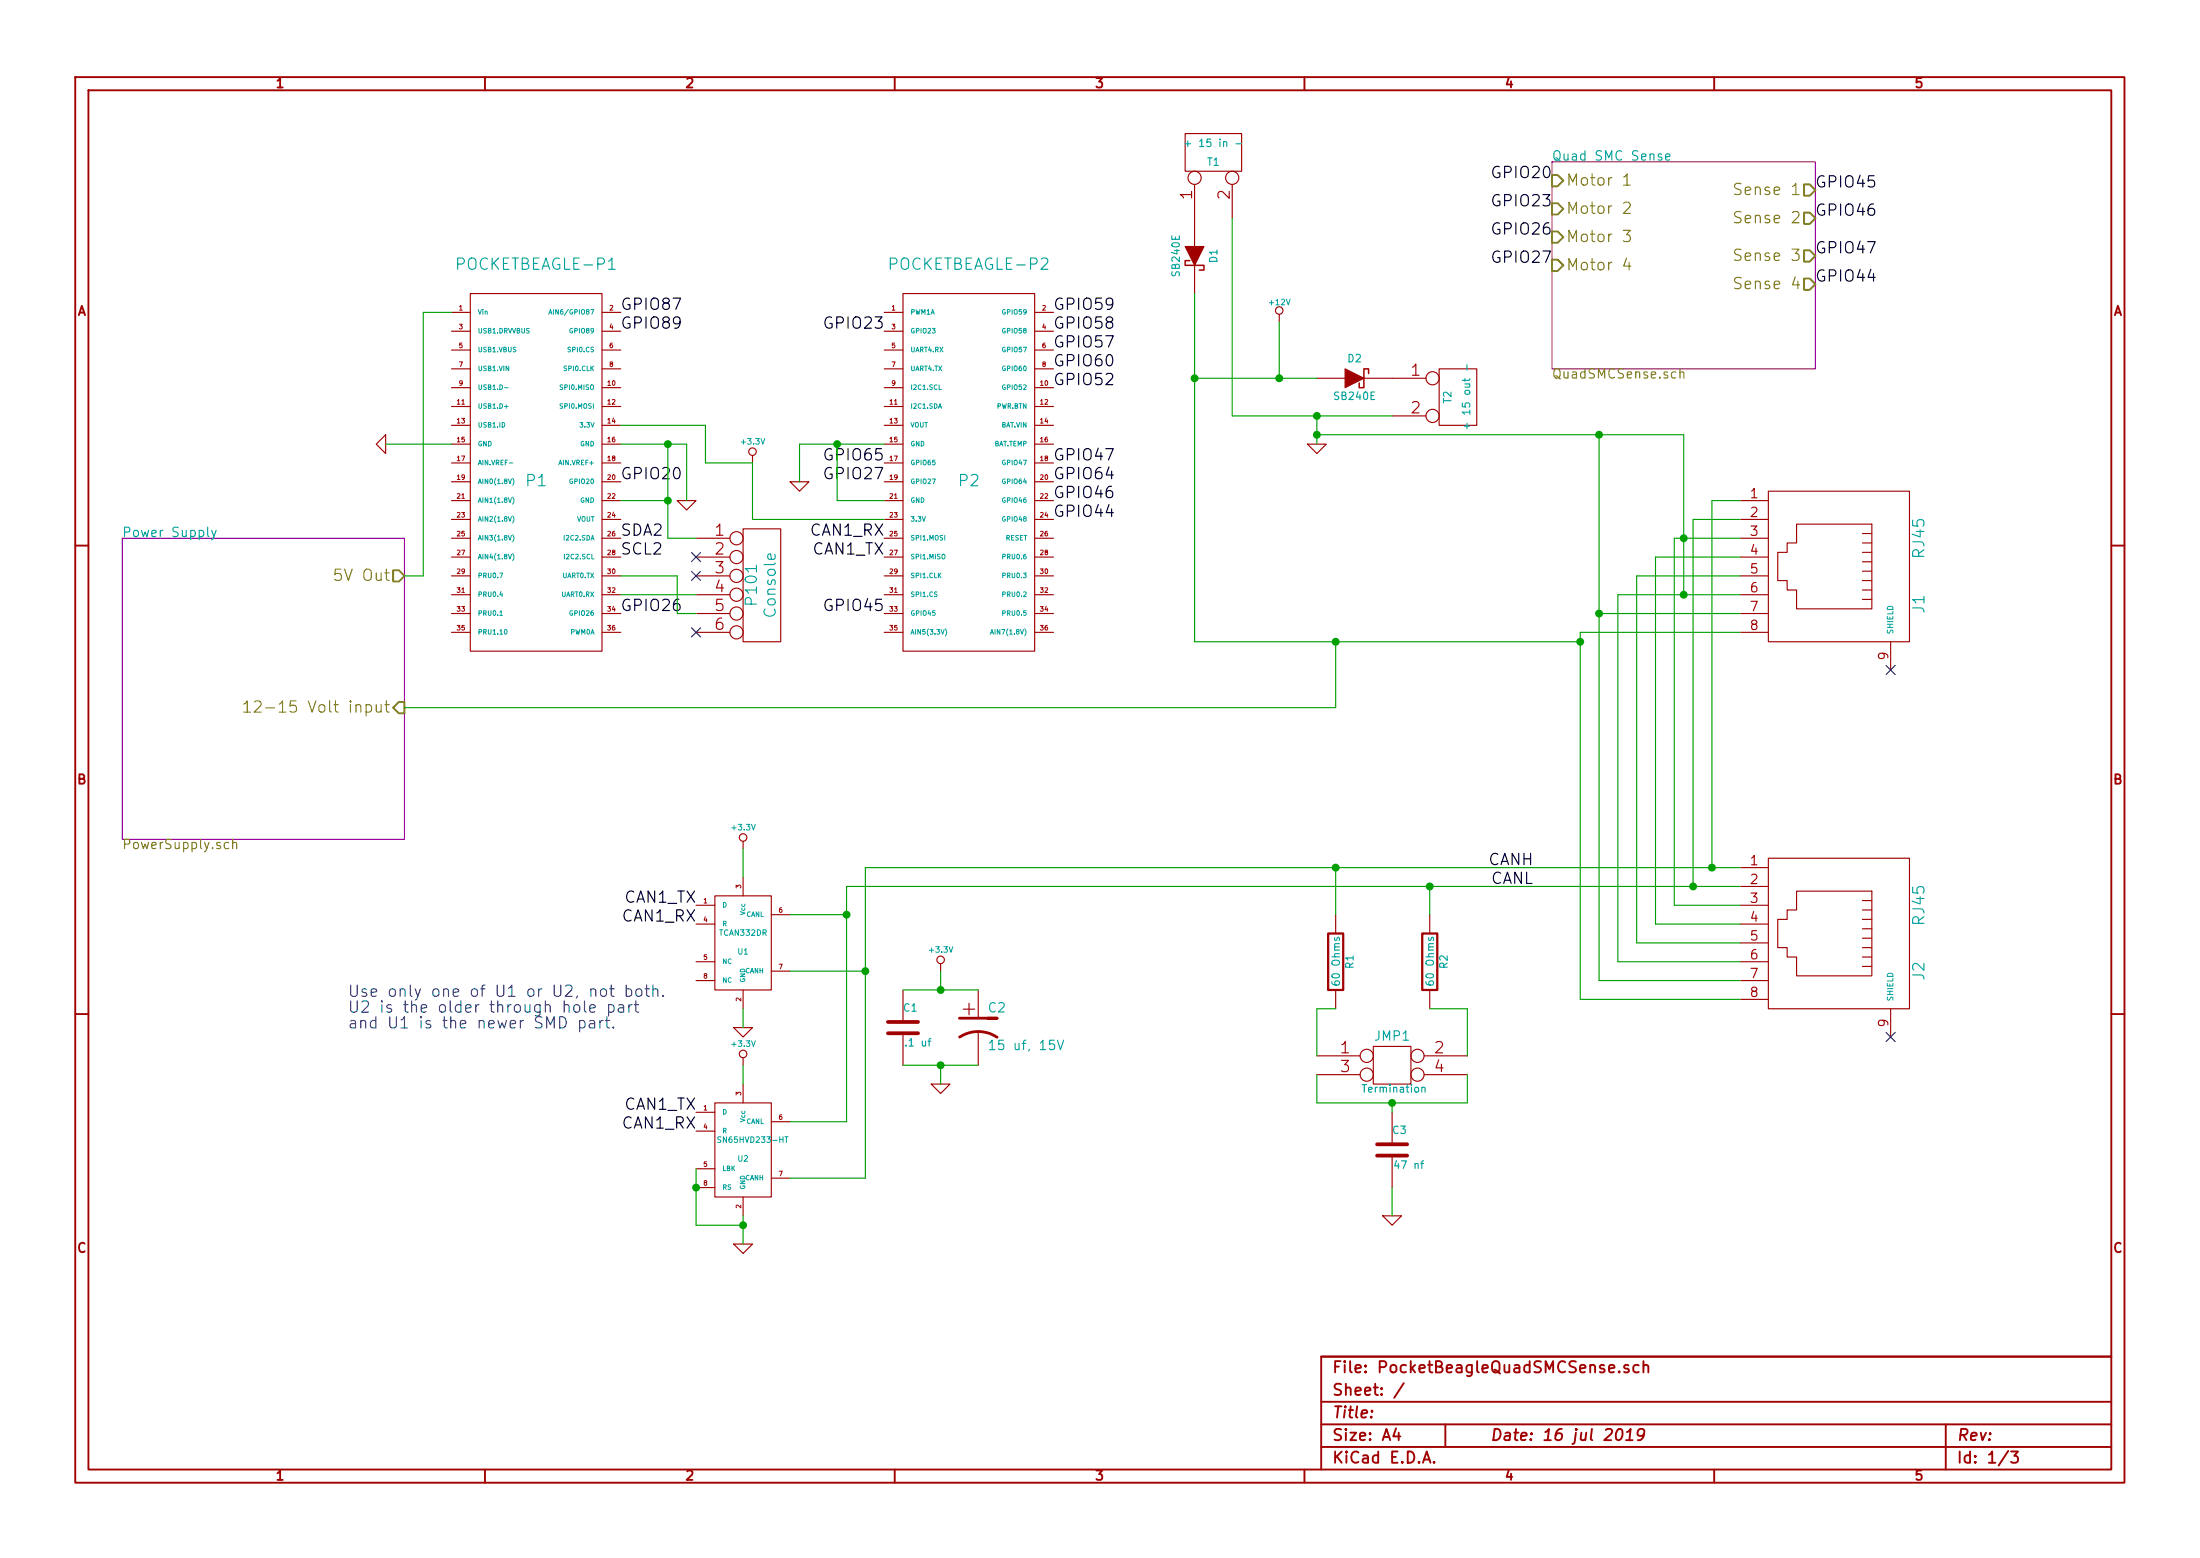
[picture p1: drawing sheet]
EESchema Schematic File Version 2
LIBS:power
LIBS:device
LIBS:transistors
LIBS:conn
LIBS:linear
LIBS:regul
LIBS:74xx
LIBS:cmos4000
LIBS:adc-dac
LIBS:memory
LIBS:xilinx
LIBS:special
LIBS:microcontrollers
LIBS:dsp
LIBS:microchip
LIBS:analog_switches
LIBS:motorola
LIBS:texas
LIBS:intel
LIBS:audio
LIBS:interface
LIBS:digital-audio
LIBS:philips
LIBS:display
LIBS:cypress
LIBS:siliconi
LIBS:opto
LIBS:atmel
LIBS:contrib
LIBS:valves
LIBS:pocketbeagle
LIBS:sn65hvd233-ht
LIBS:lm2574n-5
LIBS:tc442x
LIBS:cat24c256w
LIBS:PocketBeagleQuadSMCSense-cache
EELAYER 27 0
EELAYER END
$Descr A4 11693 8268
encoding utf-8
Sheet 1 3
Title ""
Date "16 jul 2019"
Rev ""
Comp ""
Comment1 ""
Comment2 ""
Comment3 ""
Comment4 ""
$EndDescr
$Comp
L POCKETBEAGLE-P1 P1
U 1 1
P 2850 2550
F 0 "P1" H 2850 2550 60  0000 C CNN
F 1 "POCKETBEAGLE-P1" H 2850 3700 60  0000 C CNN
F 2 "" H 2850 2550 60  0000 C CNN
F 3 "" H 2850 2550 60  0000 C CNN
	1    2850 2550
	1    0    0    -1  
$EndComp
$Comp
L POCKETBEAGLE-P2 P2
U 1 1
P 5150 2550
F 0 "P2" H 5150 2550 60  0000 C CNN
F 1 "POCKETBEAGLE-P2" H 5150 3700 60  0000 C CNN
F 2 "" H 5150 2550 60  0000 C CNN
F 3 "" H 5150 2550 60  0000 C CNN
	1    5150 2550
	1    0    0    -1  
$EndComp
Text Label 4700 2850 2    60   ~ 0
CAN1_RX
Text Label 4700 2950 2    60   ~ 0
CAN1_TX
$Comp
L +3.3V #PWR01
U 1 1
P 4000 2450
F 0 "#PWR01" H 4000 2410 30  0001 C CNN
F 1 "+3.3V" H 4000 2560 30  0000 C CNN
F 2 "" H 4000 2450 60  0000 C CNN
F 3 "" H 4000 2450 60  0000 C CNN
	1    4000 2450
	1    0    0    -1  
$EndComp
$Comp
L GND #PWR02
U 1 1
P 3650 2650
F 0 "#PWR02" H 3650 2650 30  0001 C CNN
F 1 "GND" H 3650 2580 30  0001 C CNN
F 2 "" H 3650 2650 60  0000 C CNN
F 3 "" H 3650 2650 60  0000 C CNN
	1    3650 2650
	1    0    0    -1  
$EndComp
$Comp
L GND #PWR03
U 1 1
P 4250 2550
F 0 "#PWR03" H 4250 2550 30  0001 C CNN
F 1 "GND" H 4250 2480 30  0001 C CNN
F 2 "" H 4250 2550 60  0000 C CNN
F 3 "" H 4250 2550 60  0000 C CNN
	1    4250 2550
	1    0    0    -1  
$EndComp
$Comp
L GND #PWR04
U 1 1
P 2050 2350
F 0 "#PWR04" H 2050 2350 30  0001 C CNN
F 1 "GND" H 2050 2280 30  0001 C CNN
F 2 "" H 2050 2350 60  0000 C CNN
F 3 "" H 2050 2350 60  0000 C CNN
	1    2050 2350
	0    1    1    0   
$EndComp
$Comp
L TCAN332DR U1
U 1 1
P 3950 5000
F 0 "U1" H 3950 4950 30  0000 C CNN
F 1 "TCAN332DR" H 3950 5050 30  0000 C CNN
F 2 "~" H 3950 5000 60  0000 C CNN
F 3 "~" H 3950 5000 60  0000 C CNN
	1    3950 5000
	1    0    0    -1  
$EndComp
$Comp
L SN65HVD233-HT U2
U 1 1
P 3950 6100
F 0 "U2" H 3950 6050 30  0000 C CNN
F 1 "SN65HVD233-HT" H 4000 6150 30  0000 C CNN
F 2 "~" H 3950 6100 60  0000 C CNN
F 3 "~" H 3950 6100 60  0000 C CNN
	1    3950 6100
	1    0    0    -1  
$EndComp
$Comp
L RJ45 J1
U 1 1
P 9700 3000
F 0 "J1" H 9900 3500 60  0000 C CNN
F 1 "RJ45" H 9550 3500 60  0000 C CNN
F 2 "" H 9700 3000 60  0000 C CNN
F 3 "" H 9700 3000 60  0000 C CNN
	1    9700 3000
	0    1    1    0   
$EndComp
$Comp
L RJ45 J2
U 1 1
P 9700 4950
F 0 "J2" H 9900 5450 60  0000 C CNN
F 1 "RJ45" H 9550 5450 60  0000 C CNN
F 2 "" H 9700 4950 60  0000 C CNN
F 3 "" H 9700 4950 60  0000 C CNN
	1    9700 4950
	0    1    1    0   
$EndComp
NoConn ~ 10050 3550
NoConn ~ 10050 5500
$Comp
L DIODESCH D1
U 1 1
P 6350 1350
F 0 "D1" H 6350 1450 40  0000 C CNN
F 1 "SB240E" H 6350 1250 40  0000 C CNN
F 2 "~" H 6350 1350 60  0000 C CNN
F 3 "~" H 6350 1350 60  0000 C CNN
	1    6350 1350
	0    1    1    0   
$EndComp
$Comp
L DIODESCH D2
U 1 1
P 7200 2000
F 0 "D2" H 7200 2100 40  0000 C CNN
F 1 "SB240E" H 7200 1900 40  0000 C CNN
F 2 "~" H 7200 2000 60  0000 C CNN
F 3 "~" H 7200 2000 60  0000 C CNN
	1    7200 2000
	1    0    0    -1  
$EndComp
$Comp
L CONN_2 T1
U 1 1
P 6450 800
F 0 "T1" V 6400 800 40  0000 C CNN
F 1 "+ 15 in -" V 6500 800 40  0000 C CNN
F 2 "" H 6450 800 60  0000 C CNN
F 3 "" H 6450 800 60  0000 C CNN
	1    6450 800 
	0    -1   -1   0   
$EndComp
$Comp
L CONN_2 T2
U 1 1
P 7750 2100
F 0 "T2" V 7700 2100 40  0000 C CNN
F 1 "+ 15 out -" V 7800 2100 40  0000 C CNN
F 2 "" H 7750 2100 60  0000 C CNN
F 3 "" H 7750 2100 60  0000 C CNN
	1    7750 2100
	1    0    0    -1  
$EndComp
$Comp
L GND #PWR05
U 1 1
P 7000 2350
F 0 "#PWR05" H 7000 2350 30  0001 C CNN
F 1 "GND" H 7000 2280 30  0001 C CNN
F 2 "" H 7000 2350 60  0000 C CNN
F 3 "" H 7000 2350 60  0000 C CNN
	1    7000 2350
	1    0    0    -1  
$EndComp
Text Label 8150 4600 2    60   ~ 0
CANH
Text Label 8150 4700 2    60   ~ 0
CANL
Text Label 3700 4800 2    60   ~ 0
CAN1_TX
Text Label 3700 4900 2    60   ~ 0
CAN1_RX
Text Label 3700 5900 2    60   ~ 0
CAN1_TX
Text Label 3700 6000 2    60   ~ 0
CAN1_RX
$Comp
L GND #PWR06
U 1 1
P 3950 6600
F 0 "#PWR06" H 3950 6600 30  0001 C CNN
F 1 "GND" H 3950 6530 30  0001 C CNN
F 2 "" H 3950 6600 60  0000 C CNN
F 3 "" H 3950 6600 60  0000 C CNN
	1    3950 6600
	1    0    0    -1  
$EndComp
$Comp
L +3.3V #PWR07
U 1 1
P 3950 5650
F 0 "#PWR07" H 3950 5610 30  0001 C CNN
F 1 "+3.3V" H 3950 5760 30  0000 C CNN
F 2 "" H 3950 5650 60  0000 C CNN
F 3 "" H 3950 5650 60  0000 C CNN
	1    3950 5650
	1    0    0    -1  
$EndComp
$Comp
L +3.3V #PWR08
U 1 1
P 3950 4500
F 0 "#PWR08" H 3950 4460 30  0001 C CNN
F 1 "+3.3V" H 3950 4610 30  0000 C CNN
F 2 "" H 3950 4500 60  0000 C CNN
F 3 "" H 3950 4500 60  0000 C CNN
	1    3950 4500
	1    0    0    -1  
$EndComp
$Comp
L GND #PWR09
U 1 1
P 3950 5450
F 0 "#PWR09" H 3950 5450 30  0001 C CNN
F 1 "GND" H 3950 5380 30  0001 C CNN
F 2 "" H 3950 5450 60  0000 C CNN
F 3 "" H 3950 5450 60  0000 C CNN
	1    3950 5450
	1    0    0    -1  
$EndComp
$Comp
L C C1
U 1 1
P 4800 5450
F 0 "C1" H 4800 5550 40  0000 L CNN
F 1 ".1 uf" H 4806 5365 40  0000 L CNN
F 2 "~" H 4838 5300 30  0000 C CNN
F 3 "~" H 4800 5450 60  0000 C CNN
	1    4800 5450
	1    0    0    -1  
$EndComp
$Comp
L CP1 C2
U 1 1
P 5200 5450
F 0 "C2" H 5250 5550 50  0000 L CNN
F 1 "15 uf, 15V" H 5250 5350 50  0000 L CNN
F 2 "~" H 5200 5450 60  0000 C CNN
F 3 "~" H 5200 5450 60  0000 C CNN
	1    5200 5450
	1    0    0    -1  
$EndComp
$Comp
L +3.3V #PWR010
U 1 1
P 5000 5150
F 0 "#PWR010" H 5000 5110 30  0001 C CNN
F 1 "+3.3V" H 5000 5260 30  0000 C CNN
F 2 "" H 5000 5150 60  0000 C CNN
F 3 "" H 5000 5150 60  0000 C CNN
	1    5000 5150
	1    0    0    -1  
$EndComp
$Comp
L GND #PWR011
U 1 1
P 5000 5750
F 0 "#PWR011" H 5000 5750 30  0001 C CNN
F 1 "GND" H 5000 5680 30  0001 C CNN
F 2 "" H 5000 5750 60  0000 C CNN
F 3 "" H 5000 5750 60  0000 C CNN
	1    5000 5750
	1    0    0    -1  
$EndComp
$Comp
L R R1
U 1 1
P 7100 5100
F 0 "R1" V 7180 5100 40  0000 C CNN
F 1 "60 Ohms" V 7107 5101 40  0000 C CNN
F 2 "~" V 7030 5100 30  0000 C CNN
F 3 "~" H 7100 5100 30  0000 C CNN
	1    7100 5100
	1    0    0    -1  
$EndComp
$Comp
L R R2
U 1 1
P 7600 5100
F 0 "R2" V 7680 5100 40  0000 C CNN
F 1 "60 Ohms" V 7607 5101 40  0000 C CNN
F 2 "~" V 7530 5100 30  0000 C CNN
F 3 "~" H 7600 5100 30  0000 C CNN
	1    7600 5100
	1    0    0    -1  
$EndComp
$Comp
L CONN_2X2 JMP1
U 1 1
P 7400 5650
F 0 "JMP1" H 7400 5800 50  0000 C CNN
F 1 "Termination" H 7410 5520 40  0000 C CNN
F 2 "" H 7400 5650 60  0000 C CNN
F 3 "" H 7400 5650 60  0000 C CNN
	1    7400 5650
	1    0    0    -1  
$EndComp
$Comp
L C C3
U 1 1
P 7400 6100
F 0 "C3" H 7400 6200 40  0000 L CNN
F 1 "47 nf" H 7406 6015 40  0000 L CNN
F 2 "~" H 7438 5950 30  0000 C CNN
F 3 "~" H 7400 6100 60  0000 C CNN
	1    7400 6100
	1    0    0    -1  
$EndComp
$Comp
L GND #PWR012
U 1 1
P 7400 6450
F 0 "#PWR012" H 7400 6450 30  0001 C CNN
F 1 "GND" H 7400 6380 30  0001 C CNN
F 2 "" H 7400 6450 60  0000 C CNN
F 3 "" H 7400 6450 60  0000 C CNN
	1    7400 6450
	1    0    0    -1  
$EndComp
Text Notes 1850 5300 0    60   ~ 0
Use only one of U1 or U2, not both.\nU2 is the older through hole part\nand U1 is the newer SMD part.
Text Label 3300 1650 0    60   ~ 0
GPIO87
Text Label 3300 1750 0    60   ~ 0
GPIO89
Text Label 3300 2550 0    60   ~ 0
GPIO20
Text Label 3300 3250 0    60   ~ 0
GPIO26
Text Label 4700 3250 2    60   ~ 0
GPIO45
Text Label 4700 2550 2    60   ~ 0
GPIO27
Text Label 4700 2450 2    60   ~ 0
GPIO65
Text Label 4700 1750 2    60   ~ 0
GPIO23
Text Label 5600 1650 0    60   ~ 0
GPIO59
Text Label 5600 1750 0    60   ~ 0
GPIO58
Text Label 5600 1850 0    60   ~ 0
GPIO57
Text Label 5600 1950 0    60   ~ 0
GPIO60
Text Label 5600 2050 0    60   ~ 0
GPIO52
Text Label 5600 2450 0    60   ~ 0
GPIO47
Text Label 5600 2550 0    60   ~ 0
GPIO64
Text Label 5600 2650 0    60   ~ 0
GPIO46
Text Label 5600 2750 0    60   ~ 0
GPIO44
$Sheet
S 650  2850 1500 1600
U 5C7D285B
F0 "Power Supply" 50
F1 "PowerSupply.sch" 50
F2 "5V Out" O R 2150 3050 60 
F3 "12-15 Volt input" I R 2150 3750 60 
$EndSheet
$Sheet
S 8250 850  1400 1100
U 5C7D527A
F0 "Quad SMC Sense" 50
F1 "QuadSMCSense.sch" 50
F2 "Motor 1" I L 8250 950 60 
F3 "Motor 2" I L 8250 1100 60 
F4 "Motor 4" I L 8250 1400 60 
F5 "Motor 3" I L 8250 1250 60 
F6 "Sense 1" O R 9650 1000 60 
F7 "Sense 2" O R 9650 1150 60 
F8 "Sense 3" O R 9650 1350 60 
F9 "Sense 4" O R 9650 1500 60 
$EndSheet
$Comp
L +12V #PWR013
U 1 1
P 6800 1700
F 0 "#PWR013" H 6800 1650 20  0001 C CNN
F 1 "+12V" H 6800 1800 30  0000 C CNN
F 2 "" H 6800 1700 60  0000 C CNN
F 3 "" H 6800 1700 60  0000 C CNN
	1    6800 1700
	1    0    0    -1  
$EndComp
Text Label 8250 950  2    60   ~ 0
GPIO20
Text Label 8250 1100 2    60   ~ 0
GPIO23
Text Label 8250 1250 2    60   ~ 0
GPIO26
Text Label 8250 1400 2    60   ~ 0
GPIO27
Text Label 9650 1000 0    60   ~ 0
GPIO45
Text Label 9650 1150 0    60   ~ 0
GPIO46
Text Label 9650 1350 0    60   ~ 0
GPIO47
Text Label 9650 1500 0    60   ~ 0
GPIO44
$Comp
L CONN_6 P101
U 1 1
P 4050 3100
F 0 "P101" V 4000 3100 60  0000 C CNN
F 1 "Console" V 4100 3100 60  0000 C CNN
F 2 "" H 4050 3100 60  0000 C CNN
F 3 "" H 4050 3100 60  0000 C CNN
	1    4050 3100
	1    0    0    -1  
$EndComp
Wire Wire Line
	4000 2750 4700 2750
Wire Wire Line
	4000 2450 4000 2750
Wire Wire Line
	3300 2250 3750 2250
Wire Wire Line
	3750 2250 3750 2450
Wire Wire Line
	3750 2450 4000 2450
Wire Wire Line
	3300 2350 3650 2350
Wire Wire Line
	3650 2350 3650 2650
Wire Wire Line
	3300 2650 3550 2650
Wire Wire Line
	3550 2350 3550 2850
Connection ~ 3550 2350
Wire Wire Line
	4250 2350 4700 2350
Wire Wire Line
	4250 2350 4250 2550
Wire Wire Line
	4700 2650 4450 2650
Wire Wire Line
	4450 2650 4450 2350
Connection ~ 4450 2350
Wire Wire Line
	2400 2350 2050 2350
Wire Wire Line
	9250 2650 9100 2650
Wire Wire Line
	9100 2650 9100 4600
Wire Wire Line
	4600 4600 9250 4600
Wire Wire Line
	9250 2750 9000 2750
Wire Wire Line
	9000 2750 9000 4700
Wire Wire Line
	4500 4700 9250 4700
Wire Wire Line
	9250 4800 8900 4800
Wire Wire Line
	8900 4800 8900 2850
Wire Wire Line
	8900 2850 9250 2850
Wire Wire Line
	9250 2950 8800 2950
Wire Wire Line
	8800 2950 8800 4900
Wire Wire Line
	8800 4900 9250 4900
Wire Wire Line
	9250 5000 8700 5000
Wire Wire Line
	8700 5000 8700 3050
Wire Wire Line
	8700 3050 9250 3050
Wire Wire Line
	8600 3150 9250 3150
Wire Wire Line
	8600 3150 8600 5100
Wire Wire Line
	8600 5100 9250 5100
Wire Wire Line
	8500 5200 9250 5200
Wire Wire Line
	8500 2300 8500 5200
Wire Wire Line
	8500 3250 9250 3250
Wire Wire Line
	9250 3350 8400 3350
Wire Wire Line
	8400 3350 8400 5300
Wire Wire Line
	8400 5300 9250 5300
Wire Wire Line
	6550 1150 6550 2200
Wire Wire Line
	6550 2200 7400 2200
Wire Wire Line
	6350 1550 6350 3400
Wire Wire Line
	6350 2000 7000 2000
Wire Wire Line
	7000 2200 7000 2350
Connection ~ 7000 2200
Wire Wire Line
	8950 2300 8950 3150
Connection ~ 8950 2850
Connection ~ 8950 3150
Wire Wire Line
	7000 2300 8950 2300
Connection ~ 7000 2300
Connection ~ 8500 2300
Connection ~ 8500 3250
Wire Wire Line
	6350 3400 8400 3400
Connection ~ 6350 2000
Connection ~ 8400 3400
Connection ~ 9000 4700
Connection ~ 9100 4600
Wire Wire Line
	3950 5350 3950 5450
Wire Wire Line
	3950 4650 3950 4500
Wire Wire Line
	3950 5650 3950 5750
Wire Wire Line
	3950 6450 3950 6600
Wire Wire Line
	3700 6200 3700 6500
Wire Wire Line
	3700 6500 3950 6500
Connection ~ 3950 6500
Connection ~ 3700 6300
Wire Wire Line
	4800 5250 5200 5250
Wire Wire Line
	4800 5650 5200 5650
Wire Wire Line
	5000 5750 5000 5650
Connection ~ 5000 5650
Wire Wire Line
	5000 5150 5000 5250
Connection ~ 5000 5250
Wire Wire Line
	7400 6300 7400 6450
Wire Wire Line
	7800 5850 7800 5700
Wire Wire Line
	7000 5850 7800 5850
Wire Wire Line
	7000 5850 7000 5700
Wire Wire Line
	7400 5900 7400 5850
Connection ~ 7400 5850
Wire Wire Line
	7800 5600 7800 5350
Wire Wire Line
	7800 5350 7600 5350
Wire Wire Line
	7100 5350 7000 5350
Wire Wire Line
	7000 5350 7000 5600
Wire Wire Line
	7100 4600 7100 4850
Wire Wire Line
	7600 4700 7600 4850
Wire Wire Line
	4500 4700 4500 5950
Wire Wire Line
	4500 4850 4200 4850
Connection ~ 7600 4700
Wire Wire Line
	4500 5950 4200 5950
Connection ~ 4500 4850
Wire Wire Line
	4600 6250 4200 6250
Wire Wire Line
	4600 4600 4600 6250
Wire Wire Line
	4600 5150 4200 5150
Connection ~ 7100 4600
Connection ~ 4600 5150
Wire Wire Line
	2400 1650 2250 1650
Wire Wire Line
	2250 1650 2250 3050
Wire Wire Line
	2250 3050 2150 3050
Wire Wire Line
	2150 3750 7100 3750
Wire Wire Line
	7100 3750 7100 3400
Connection ~ 7100 3400
Wire Wire Line
	6800 1700 6800 2000
Connection ~ 6800 2000
Wire Wire Line
	3550 2850 3700 2850
Connection ~ 3550 2650
Wire Wire Line
	3700 3150 3300 3150
Wire Wire Line
	3700 3250 3600 3250
Wire Wire Line
	3600 3250 3600 3050
Wire Wire Line
	3600 3050 3300 3050
NoConn ~ 3700 2950
NoConn ~ 3700 3050
NoConn ~ 3700 3350
Text Label 3300 2850 0    60   ~ 0
SDA2
Text Label 3300 2950 0    60   ~ 0
SCL2
$EndSCHEMATC
